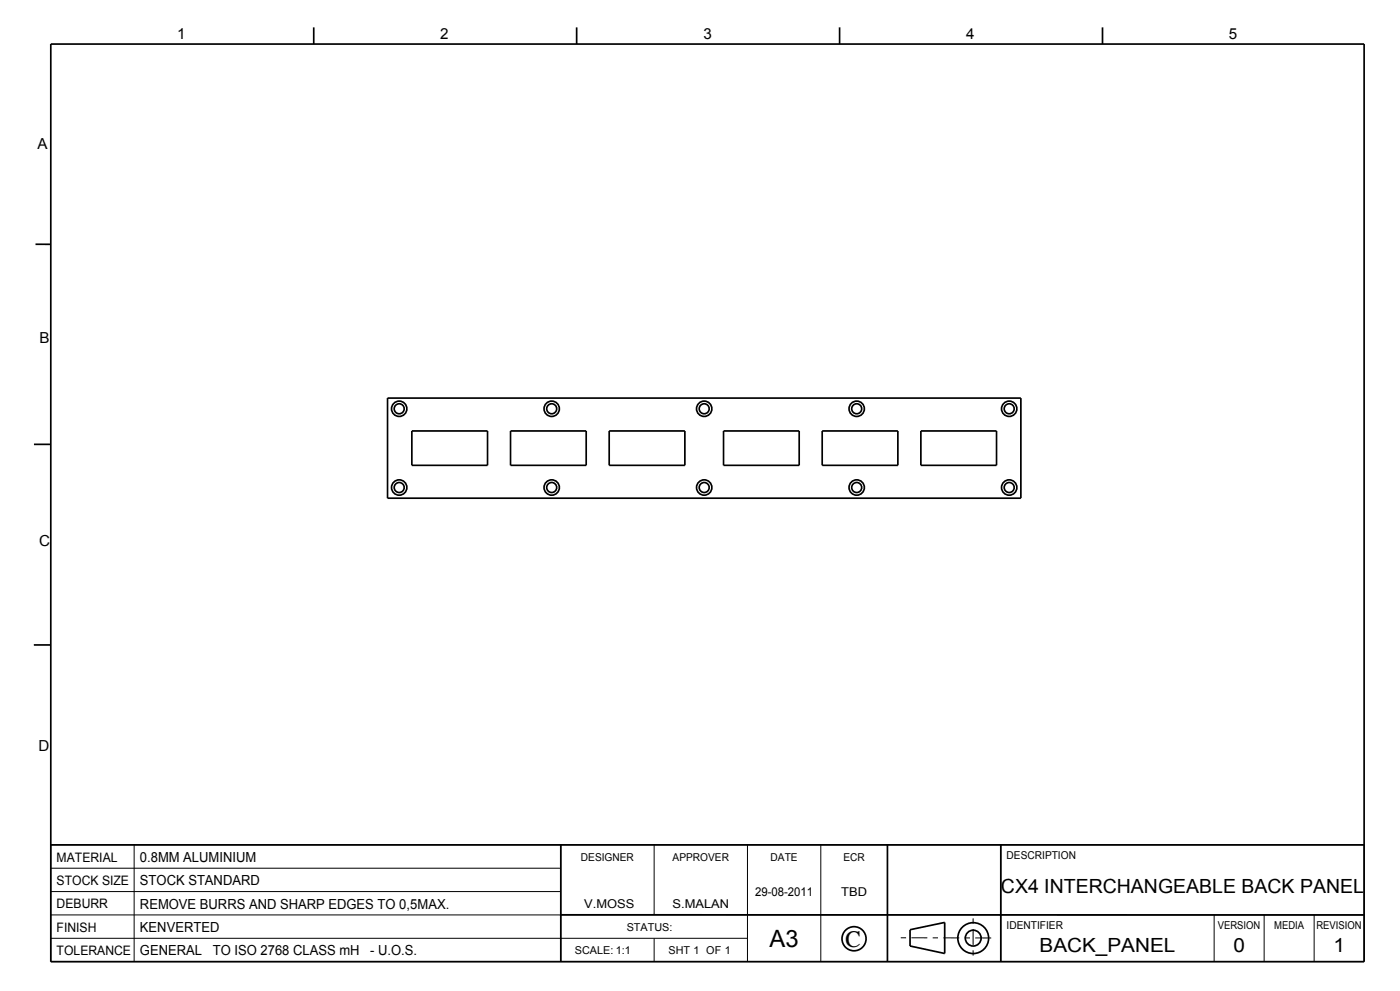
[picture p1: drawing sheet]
<svg xmlns="http://www.w3.org/2000/svg" width="420mm" height="297mm" viewBox="0 0 420 297" stroke-linecap="round" stroke-linejoin="round" font-family="sans-serif">
<g fill="none" stroke="#000" stroke-width=".3">
<path d="M15.2 253.2h394v35h-394zM40.2 253.2v35M168.2 253.2v35M196.2 253.2v21M224.2 253.2v35M246.2 253.2v35M266.2 253.2v35M300.2 253.2v35M15.2 274.2h394M15.2 267.2h153M15.2 260.2h153M364.2 274.2v14"/>
<path d="M379.2 274.2v14M394.2 274.2v14M15.2 281.2h209M196.2 281.2v7"/>
</g>
<g fill="none" stroke="#000" stroke-width=".51">
<path d="M15.2 13.2h394v275h-394zM94.1 8.2v5M173 8.2v5M251.9 8.2v5M330.8 8.2v5M10.7 73.2h4.5M116.3 119.3h190v30h-190zM10.2 133.2h5M123.6 129.2h22.7v10.3h-22.7zM153.2 129.2h22.7v10.3h-22.7zM182.8 129.2h22.7v10.3h-22.7zM217.1 129.2h22.7v10.3h-22.7z"/>
<path d="M246.7 129.2h22.7v10.3h-22.7zM276.3 129.2h22.7v10.3h-22.7zM10.1 193.3h5M15.2 253.2h394M168.2 253.2v35M266.2 253.2v35M300.2 253.2v35M168.2 274.2h241M273 278.6l10.4-2.1v9.3l-10.4-2.3M273 278.7v4.9"/>
<circle cx="119.8" cy="122.5" r="2.3"/>
<circle cx="119.8" cy="122.5" r="1.5"/>
<circle cx="165.5" cy="122.5" r="2.3"/>
<circle cx="165.5" cy="122.5" r="1.5"/>
<circle cx="211.3" cy="122.5" r="2.3"/>
<circle cx="211.3" cy="122.5" r="1.5"/>
<circle cx="257" cy="122.5" r="2.3"/>
<circle cx="257" cy="122.5" r="1.5"/>
<circle cx="302.8" cy="122.5" r="2.3"/>
<circle cx="302.8" cy="122.5" r="1.5"/>
<circle cx="119.8" cy="146.1" r="2.3"/>
<circle cx="119.8" cy="146.1" r="1.5"/>
<circle cx="165.5" cy="146.1" r="2.3"/>
<circle cx="165.5" cy="146.1" r="1.5"/>
<circle cx="211.3" cy="146.1" r="2.3"/>
<circle cx="211.3" cy="146.1" r="1.5"/>
<circle cx="257" cy="146.1" r="2.3"/>
<circle cx="257" cy="146.1" r="1.5"/>
<circle cx="302.8" cy="146.1" r="2.3"/>
<circle cx="302.8" cy="146.1" r="1.5"/>
<circle cx="256.2" cy="281.3" r="3.6"/>
<circle cx="292" cy="281.2" r="4.6"/>
<circle cx="292" cy="281.2" r="2.37"/>
</g>
<path d="M291.9 275.2v12M270.2 281l28.4 .1" fill="none" stroke="#000" stroke-width=".3" stroke-dasharray="1.6 1.6 4.8 1.6" stroke-linecap="butt"/>
<text font-size="7.2" x="230.9" y="284">A3</text>
<text font-size="7" x="253.5" y="283.8">C</text>
<g font-size="5.8">
<text x="300.3" y="267.7">CX4 INTERCHANGEABLE BACK PANEL</text>
<text x="311.9" y="285.2">BACK_PANEL</text>
<text x="370" y="285.2">0</text>
<text x="400" y="285.2">1</text>
</g>
<g font-size="4.6">
<text x="53.1" y="11.6">1</text>
<text x="132" y="11.8">2</text>
<text x="211" y="11.8">3</text>
<text x="289.8" y="11.8">4</text>
<text x="368.7" y="11.8">5</text>
<text x="11.3" y="44.7">A</text>
<text x="11.8" y="102.7">B</text>
<text x="11.7" y="163.7">C</text>
<text x="11.6" y="224.9">D</text>
</g>
<g font-size="4.2">
<text x="42" y="258.3">0.8MM ALUMINIUM</text>
<text x="42" y="265.3">STOCK STANDARD</text>
<text x="42" y="272.3">REMOVE BURRS AND SHARP EDGES TO 0,5MAX.</text>
<text x="42" y="279.3">KENVERTED</text>
<text x="42" y="286.3">GENERAL</text>
<text x="63.9" y="286.3">TO ISO 2768 CLASS mH</text>
<text x="111.1" y="286.3">- U.O.S.</text>
</g>
<g font-size="3.9">
<text x="17" y="258.2">MATERIAL</text>
<text x="17" y="265.2">STOCK SIZE</text>
<text x="17" y="272.2">DEBURR</text>
<text x="17" y="279.2">FINISH</text>
<text x="17" y="286.2">TOLERANCE</text>
</g>
<g font-size="3.6">
<text x="226.5" y="268.6">29-08-2011</text>
<text x="252.4" y="268.6">TBD</text>
<text x="175.3" y="272.1">V.MOSS</text>
<text x="201.7" y="272.1">S.MALAN</text>
</g>
<g font-size="3.3">
<text x="174.3" y="258">DESIGNER</text>
<text x="201.8" y="258">APPROVER</text>
<text x="231.2" y="258">DATE</text>
<text x="253" y="258">ECR</text>
<text x="302" y="257.5">DESCRIPTION</text>
<text x="188" y="279">STATUS:</text>
<text x="302" y="278.5">IDENTIFIER</text>
<text x="365.3" y="278.5">VERSION</text>
<text x="382.2" y="278.5">MEDIA</text>
<text x="394.9" y="278.5">REVISION</text>
<text x="172.5" y="286">SCALE: 1:1</text>
<text x="200.5" y="286">SHT 1 OF 1</text>
</g>
</svg>
